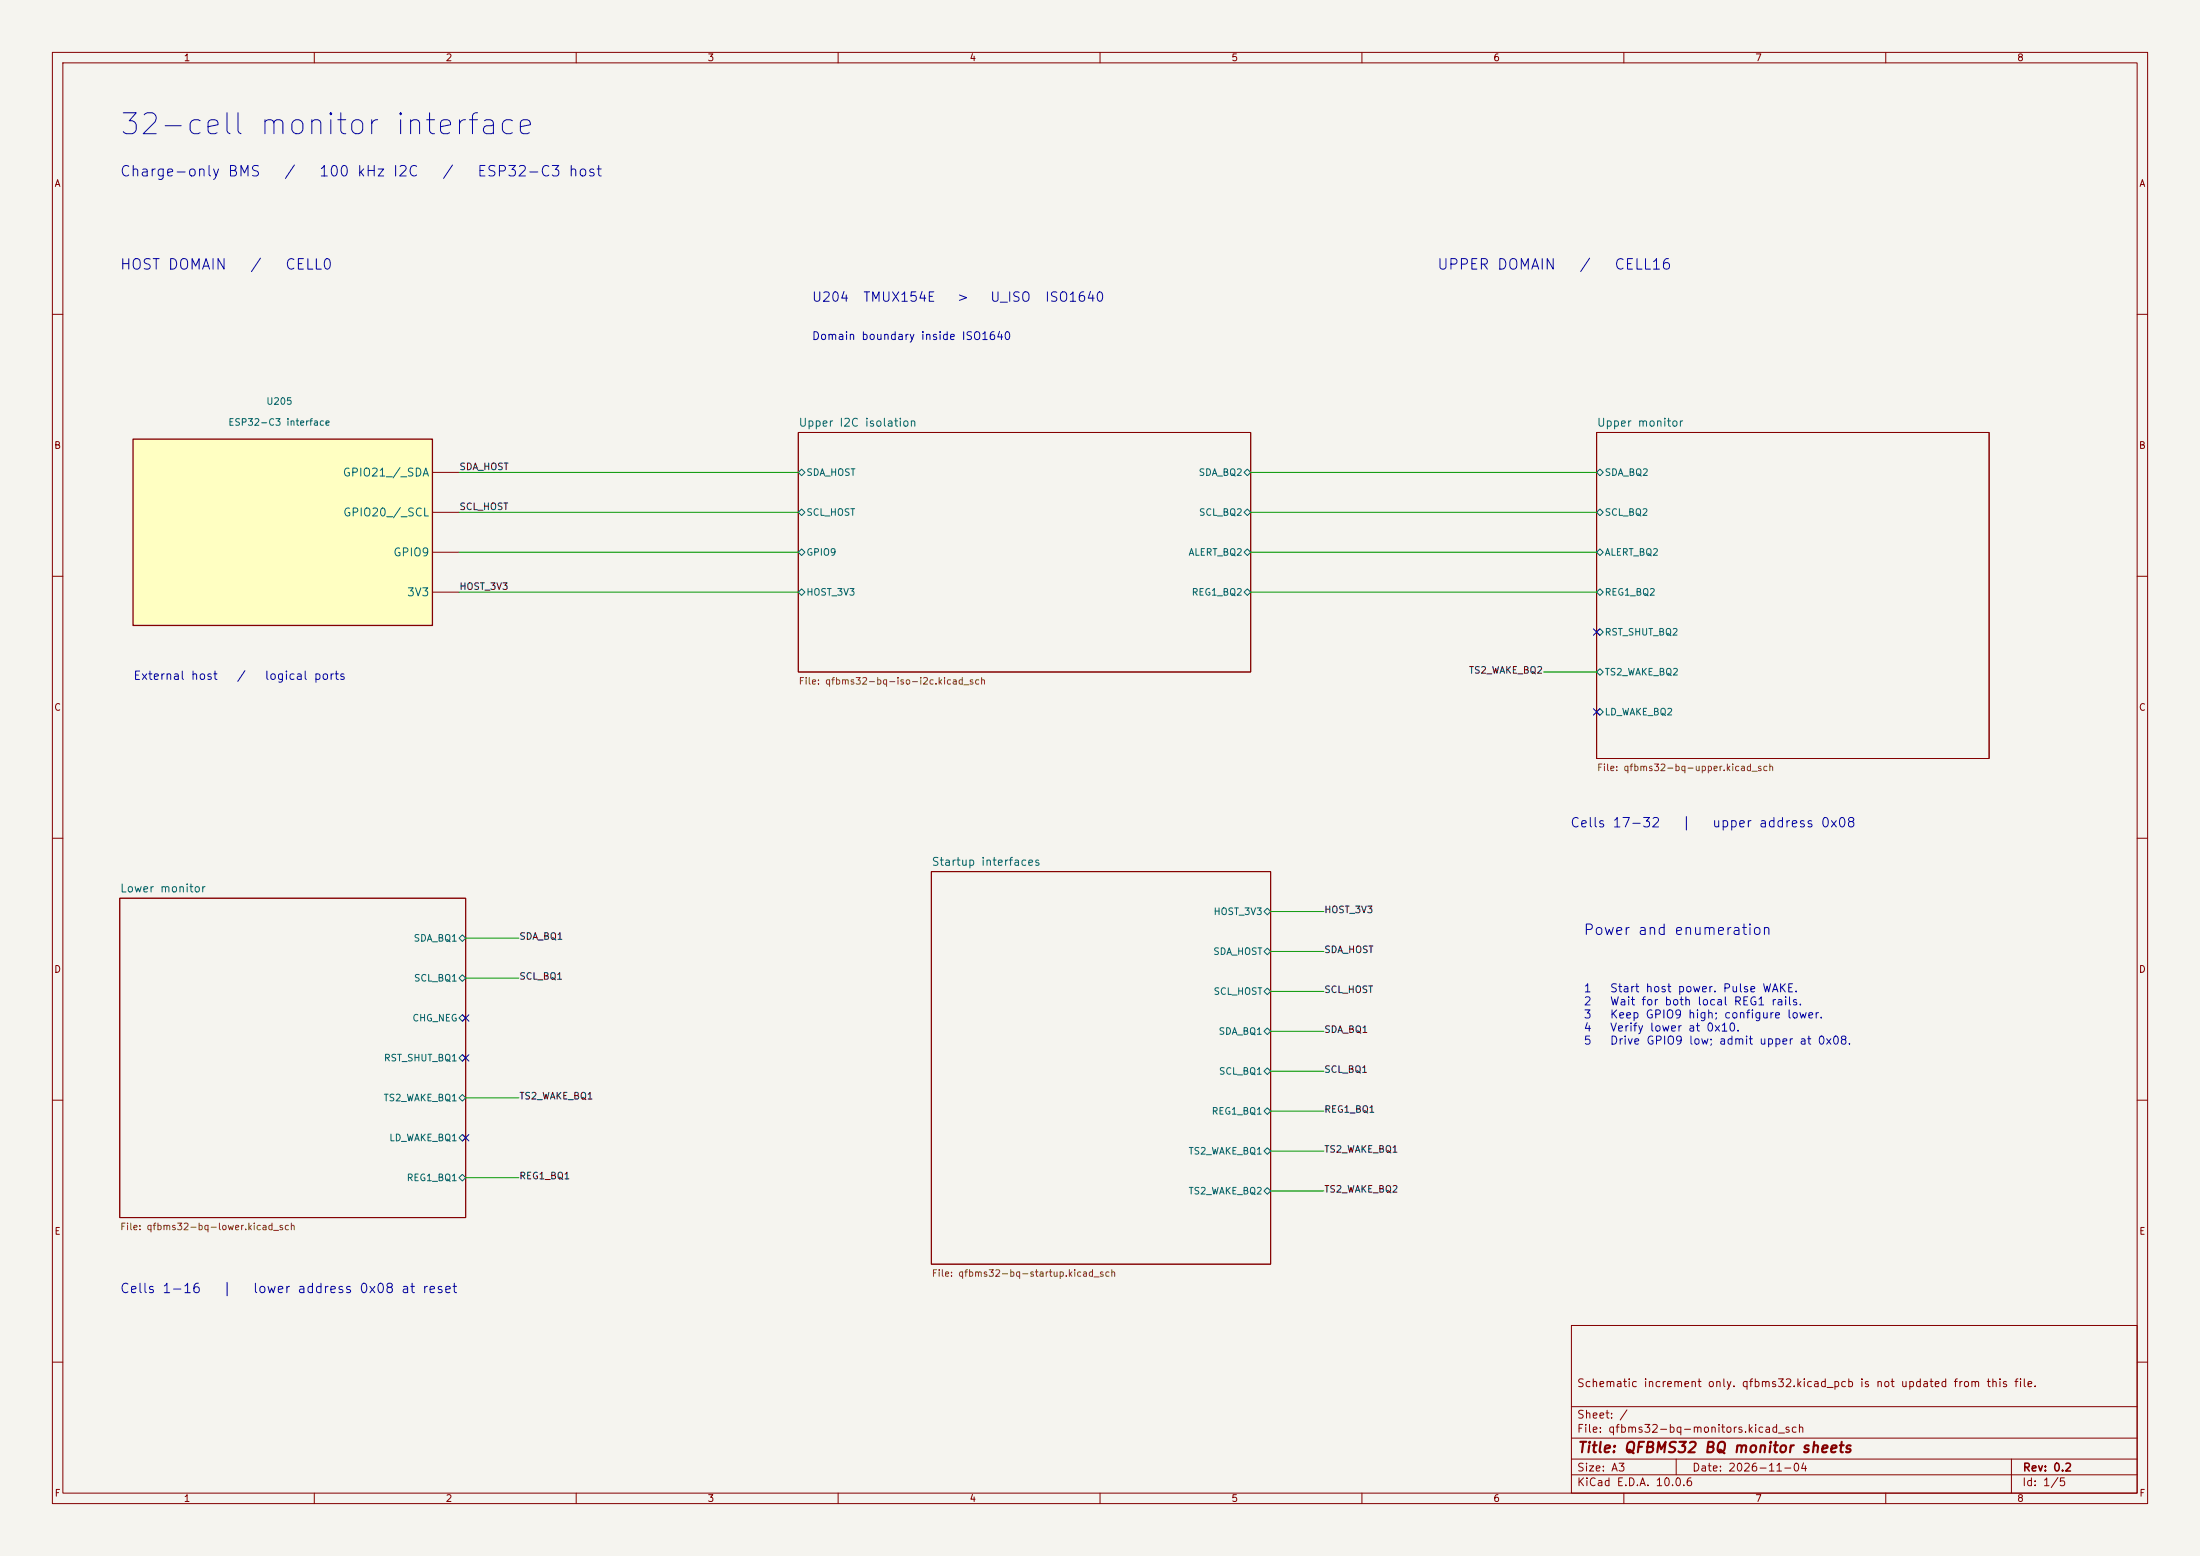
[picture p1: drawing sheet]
(kicad_sch
 (version 20260101)
 (generator "eeschema")
 (generator_version "10.0")
 (paper "A3")
 (title_block
  (title "QFBMS32 BQ monitor sheets")
  (date "2026-11-04")
  (rev "0.2")
  (comment 1 "Schematic increment only. qfbms32.kicad_pcb is not updated from this file."))
 (lib_symbols
  (symbol "qfbms:Host_interface" (pin_numbers (hide yes)) (in_bom no) (on_board no) (property "Reference" "U" (at 0 24 0) (effects (font (size 1.5 1.5)))) (property "Value" "ESP32-C3 interface" (at 0 20 0) (effects (font (size 1.5 1.5)))) (symbol "Host_interface_0_1" (rectangle (start -27.94 17.78) (end 29.21 -17.78) (stroke (width 0.25) (type default)) (fill (type background)))) (symbol "Host_interface_1_1" (pin passive line (at 34.29 11.43 180) (length 5.08) (name "GPIO21 / SDA" (effects (font (size 1.524 1.524)))) (number "1" (effects (font (size 1 1))))) (pin passive line (at 34.29 3.8099999999999996 180) (length 5.08) (name "GPIO20 / SCL" (effects (font (size 1.524 1.524)))) (number "2" (effects (font (size 1 1))))) (pin passive line (at 34.29 -3.8100000000000005 180) (length 5.08) (name "GPIO9" (effects (font (size 1.524 1.524)))) (number "3" (effects (font (size 1 1))))) (pin passive line (at 34.29 -11.43 180) (length 5.08) (name "3V3" (effects (font (size 1.524 1.524)))) (number "4" (effects (font (size 1 1))))))))
 (wire
  (pts (xy 87.63 90.17) (xy 152.4 90.17))
  (stroke (width 0) (type default)))
 (wire
  (pts (xy 87.63 97.79) (xy 152.4 97.79))
  (stroke (width 0) (type default)))
 (wire
  (pts (xy 87.63 105.41) (xy 152.4 105.41))
  (stroke (width 0) (type default)))
 (wire
  (pts (xy 87.63 113.03) (xy 152.4 113.03))
  (stroke (width 0) (type default)))
 (wire
  (pts (xy 238.76 90.17) (xy 304.8 90.17))
  (stroke (width 0) (type default)))
 (wire
  (pts (xy 238.76 97.79) (xy 304.8 97.79))
  (stroke (width 0) (type default)))
 (wire
  (pts (xy 238.76 105.41) (xy 304.8 105.41))
  (stroke (width 0) (type default)))
 (wire
  (pts (xy 238.76 113.03) (xy 304.8 113.03))
  (stroke (width 0) (type default)))
 (wire
  (pts (xy 242.57 173.99) (xy 252.73 173.99))
  (stroke (width 0) (type default)))
 (wire
  (pts (xy 242.57 181.61) (xy 252.73 181.61))
  (stroke (width 0) (type default)))
 (wire
  (pts (xy 242.57 189.23) (xy 252.73 189.23))
  (stroke (width 0) (type default)))
 (wire
  (pts (xy 242.57 196.85) (xy 252.73 196.85))
  (stroke (width 0) (type default)))
 (wire
  (pts (xy 242.57 204.47) (xy 252.73 204.47))
  (stroke (width 0) (type default)))
 (wire
  (pts (xy 242.57 212.09) (xy 252.73 212.09))
  (stroke (width 0) (type default)))
 (wire
  (pts (xy 242.57 219.71) (xy 252.73 219.71))
  (stroke (width 0) (type default)))
 (wire
  (pts (xy 242.57 227.33) (xy 252.73 227.33))
  (stroke (width 0) (type default)))
 (wire
  (pts (xy 88.9 179.07) (xy 99.06 179.07))
  (stroke (width 0) (type default)))
 (wire
  (pts (xy 88.9 186.69) (xy 99.06 186.69))
  (stroke (width 0) (type default)))
 (wire
  (pts (xy 88.9 224.79) (xy 99.06 224.79))
  (stroke (width 0) (type default)))
 (wire
  (pts (xy 88.9 209.55) (xy 99.06 209.55))
  (stroke (width 0) (type default)))
 (wire
  (pts (xy 304.8 128.27) (xy 294.64 128.27))
  (stroke (width 0) (type default)))
 (text "32-cell monitor interface"
  (at 22.86 21.59 0)
  (effects (font (size 4 4)) (justify left top)))
 (text "Charge-only BMS   /   100 kHz I2C   /   ESP32-C3 host"
  (at 22.86 31.75 0)
  (effects (font (size 2 2)) (justify left top)))
 (symbol
  (lib_id "qfbms:Host_interface")
  (at 53.34 101.6 0)
  (unit 1)
  (body_style 1)
  (exclude_from_sim no)
  (in_bom no)
  (on_board no)
  (in_pos_files no)
  (dnp no)
  (property "Reference" "U205" (at 53.34 76.6 0) (effects (font (size 1.27 1.27))))
  (property "Value" "ESP32-C3 interface" (at 53.34 80.6 0) (effects (font (size 1.27 1.27))))
  (property "Footprint" "" (at 53.34 101.6 0) (hide yes) (effects (font (size 1.27 1.27))))
  (property "Datasheet" "~" (at 53.34 101.6 0) (hide yes) (effects (font (size 1.27 1.27)))) (pin "1")
  (pin "2")
  (pin "3")
  (pin "4"))
 (text "External host   /   logical ports"
  (at 25.4 128.27 0)
  (effects (font (size 1.6 1.6)) (justify left top)))
 (sheet
  (at 152.4 82.55)
  (size 86.36 45.72)
  (exclude_from_sim no)
  (in_bom yes)
  (on_board yes)
  (dnp no)
  (fields_autoplaced yes)
  (stroke (width 0.1524) (type solid))
  (fill (color 0 0 0 0.0000))
  (property "Sheetname" "Upper I2C isolation" (at 152.4 81.55 0) (effects (font (size 1.524 1.524)) (justify left bottom)))
  (property "Sheetfile" "qfbms32-bq-iso-i2c.kicad_sch" (at 152.4 129.26999999999998 0) (effects (font (size 1.27 1.27)) (justify left top)))
  (pin "SDA_BQ2" bidirectional (at 238.76 90.17 0) (effects (font (size 1.27 1.27)) (justify right)))
  (pin "SCL_BQ2" bidirectional (at 238.76 97.79 0) (effects (font (size 1.27 1.27)) (justify right)))
  (pin "ALERT_BQ2" bidirectional (at 238.76 105.41 0) (effects (font (size 1.27 1.27)) (justify right)))
  (pin "REG1_BQ2" bidirectional (at 238.76 113.03 0) (effects (font (size 1.27 1.27)) (justify right)))
  (pin "SDA_HOST" bidirectional (at 152.4 90.17 180) (effects (font (size 1.27 1.27)) (justify left)))
  (pin "SCL_HOST" bidirectional (at 152.4 97.79 180) (effects (font (size 1.27 1.27)) (justify left)))
  (pin "GPIO9" bidirectional (at 152.4 105.41 180) (effects (font (size 1.27 1.27)) (justify left)))
  (pin "HOST_3V3" bidirectional (at 152.4 113.03 180) (effects (font (size 1.27 1.27)) (justify left))))
 (no_connect (at 304.8 120.65))
 (no_connect (at 304.8 135.89))
 (sheet
  (at 304.8 82.55)
  (size 74.93 62.23)
  (exclude_from_sim no)
  (in_bom yes)
  (on_board yes)
  (dnp no)
  (fields_autoplaced yes)
  (stroke (width 0.1524) (type solid))
  (fill (color 0 0 0 0.0000))
  (property "Sheetname" "Upper monitor" (at 304.8 81.55 0) (effects (font (size 1.524 1.524)) (justify left bottom)))
  (property "Sheetfile" "qfbms32-bq-upper.kicad_sch" (at 304.8 145.78 0) (effects (font (size 1.27 1.27)) (justify left top)))
  (pin "SDA_BQ2" bidirectional (at 304.8 90.17 180) (effects (font (size 1.27 1.27)) (justify left)))
  (pin "SCL_BQ2" bidirectional (at 304.8 97.79 180) (effects (font (size 1.27 1.27)) (justify left)))
  (pin "ALERT_BQ2" bidirectional (at 304.8 105.41 180) (effects (font (size 1.27 1.27)) (justify left)))
  (pin "REG1_BQ2" bidirectional (at 304.8 113.03 180) (effects (font (size 1.27 1.27)) (justify left)))
  (pin "RST_SHUT_BQ2" bidirectional (at 304.8 120.65 180) (effects (font (size 1.27 1.27)) (justify left)))
  (pin "TS2_WAKE_BQ2" bidirectional (at 304.8 128.27 180) (effects (font (size 1.27 1.27)) (justify left)))
  (pin "LD_WAKE_BQ2" bidirectional (at 304.8 135.89 180) (effects (font (size 1.27 1.27)) (justify left))))
 (no_connect (at 88.9 194.31))
 (no_connect (at 88.9 201.93))
 (no_connect (at 88.9 217.17))
 (sheet
  (at 22.86 171.45)
  (size 66.04 60.96)
  (exclude_from_sim no)
  (in_bom yes)
  (on_board yes)
  (dnp no)
  (fields_autoplaced yes)
  (stroke (width 0.1524) (type solid))
  (fill (color 0 0 0 0.0000))
  (property "Sheetname" "Lower monitor" (at 22.86 170.45 0) (effects (font (size 1.524 1.524)) (justify left bottom)))
  (property "Sheetfile" "qfbms32-bq-lower.kicad_sch" (at 22.86 233.41 0) (effects (font (size 1.27 1.27)) (justify left top)))
  (pin "SDA_BQ1" bidirectional (at 88.9 179.07 0) (effects (font (size 1.27 1.27)) (justify right)))
  (pin "SCL_BQ1" bidirectional (at 88.9 186.69 0) (effects (font (size 1.27 1.27)) (justify right)))
  (pin "CHG_NEG" bidirectional (at 88.9 194.31 0) (effects (font (size 1.27 1.27)) (justify right)))
  (pin "RST_SHUT_BQ1" bidirectional (at 88.9 201.93 0) (effects (font (size 1.27 1.27)) (justify right)))
  (pin "TS2_WAKE_BQ1" bidirectional (at 88.9 209.55 0) (effects (font (size 1.27 1.27)) (justify right)))
  (pin "LD_WAKE_BQ1" bidirectional (at 88.9 217.17 0) (effects (font (size 1.27 1.27)) (justify right)))
  (pin "REG1_BQ1" bidirectional (at 88.9 224.79 0) (effects (font (size 1.27 1.27)) (justify right))))
 (label "SDA_HOST"
  (at 87.63 90.17 0)
  (fields_autoplaced yes)
  (effects (font (size 1.27 1.27)) (justify left bottom)))
 (label "SCL_HOST"
  (at 87.63 97.79 0)
  (fields_autoplaced yes)
  (effects (font (size 1.27 1.27)) (justify left bottom)))
 (label "HOST_3V3"
  (at 87.63 113.03 0)
  (fields_autoplaced yes)
  (effects (font (size 1.27 1.27)) (justify left bottom)))
 (text "HOST DOMAIN   /   CELL0"
  (at 22.86 49.53 0)
  (effects (font (size 2 2)) (justify left top)))
 (text "UPPER DOMAIN   /   CELL16"
  (at 274.32 49.53 0)
  (effects (font (size 2 2)) (justify left top)))
 (text "U204  TMUX154E   >   U_ISO  ISO1640"
  (at 154.94 55.88 0)
  (effects (font (size 1.8 1.8)) (justify left top)))
 (text "Domain boundary inside ISO1640"
  (at 154.94 63.5 0)
  (effects (font (size 1.5 1.5)) (justify left top)))
 (text "Cells 17-32   |   upper address 0x08"
  (at 299.72 156.21 0)
  (effects (font (size 1.8 1.8)) (justify left top)))
 (text "Cells 1-16   |   lower address 0x08 at reset"
  (at 22.86 245.11 0)
  (effects (font (size 1.8 1.8)) (justify left top)))
 (sheet
  (at 177.8 166.37)
  (size 64.77 74.93)
  (exclude_from_sim no)
  (in_bom yes)
  (on_board yes)
  (dnp no)
  (fields_autoplaced yes)
  (stroke (width 0.1524) (type solid))
  (fill (color 0 0 0 0.0000))
  (property "Sheetname" "Startup interfaces" (at 177.8 165.37 0) (effects (font (size 1.524 1.524)) (justify left bottom)))
  (property "Sheetfile" "qfbms32-bq-startup.kicad_sch" (at 177.8 242.3 0) (effects (font (size 1.27 1.27)) (justify left top)))
  (pin "HOST_3V3" bidirectional (at 242.57 173.99 0) (effects (font (size 1.27 1.27)) (justify right)))
  (pin "SDA_HOST" bidirectional (at 242.57 181.61 0) (effects (font (size 1.27 1.27)) (justify right)))
  (pin "SCL_HOST" bidirectional (at 242.57 189.23 0) (effects (font (size 1.27 1.27)) (justify right)))
  (pin "SDA_BQ1" bidirectional (at 242.57 196.85 0) (effects (font (size 1.27 1.27)) (justify right)))
  (pin "SCL_BQ1" bidirectional (at 242.57 204.47 0) (effects (font (size 1.27 1.27)) (justify right)))
  (pin "REG1_BQ1" bidirectional (at 242.57 212.09 0) (effects (font (size 1.27 1.27)) (justify right)))
  (pin "TS2_WAKE_BQ1" bidirectional (at 242.57 219.71 0) (effects (font (size 1.27 1.27)) (justify right)))
  (pin "TS2_WAKE_BQ2" bidirectional (at 242.57 227.33 0) (effects (font (size 1.27 1.27)) (justify right))))
 (label "HOST_3V3"
  (at 252.73 173.99 0)
  (fields_autoplaced yes)
  (effects (font (size 1.27 1.27)) (justify left)))
 (label "SDA_HOST"
  (at 252.73 181.61 0)
  (fields_autoplaced yes)
  (effects (font (size 1.27 1.27)) (justify left)))
 (label "SCL_HOST"
  (at 252.73 189.23 0)
  (fields_autoplaced yes)
  (effects (font (size 1.27 1.27)) (justify left)))
 (label "SDA_BQ1"
  (at 252.73 196.85 0)
  (fields_autoplaced yes)
  (effects (font (size 1.27 1.27)) (justify left)))
 (label "SCL_BQ1"
  (at 252.73 204.47 0)
  (fields_autoplaced yes)
  (effects (font (size 1.27 1.27)) (justify left)))
 (label "REG1_BQ1"
  (at 252.73 212.09 0)
  (fields_autoplaced yes)
  (effects (font (size 1.27 1.27)) (justify left)))
 (label "TS2_WAKE_BQ1"
  (at 252.73 219.71 0)
  (fields_autoplaced yes)
  (effects (font (size 1.27 1.27)) (justify left)))
 (label "TS2_WAKE_BQ2"
  (at 252.73 227.33 0)
  (fields_autoplaced yes)
  (effects (font (size 1.27 1.27)) (justify left)))
 (text "Power and enumeration"
  (at 302.26 176.53 0)
  (effects (font (size 2 2)) (justify left top)))
 (text "1   Start host power. Pulse WAKE.\n2   Wait for both local REG1 rails.\n3   Keep GPIO9 high; configure lower.\n4   Verify lower at 0x10.\n5   Drive GPIO9 low; admit upper at 0x08."
  (at 302.26 187.96 0)
  (effects (font (size 1.55 1.55)) (justify left top)))
 (label "SDA_BQ1"
  (at 99.06 179.07 0)
  (fields_autoplaced yes)
  (effects (font (size 1.27 1.27)) (justify left)))
 (label "SCL_BQ1"
  (at 99.06 186.69 0)
  (fields_autoplaced yes)
  (effects (font (size 1.27 1.27)) (justify left)))
 (label "REG1_BQ1"
  (at 99.06 224.79 0)
  (fields_autoplaced yes)
  (effects (font (size 1.27 1.27)) (justify left)))
 (label "TS2_WAKE_BQ1"
  (at 99.06 209.55 0)
  (fields_autoplaced yes)
  (effects (font (size 1.27 1.27)) (justify left)))
 (label "TS2_WAKE_BQ2"
  (at 294.64 128.27 180)
  (fields_autoplaced yes)
  (effects (font (size 1.27 1.27)) (justify right)))
 (sheet_instances
  (path ""
   (page "1")))
 (embedded_fonts no))
